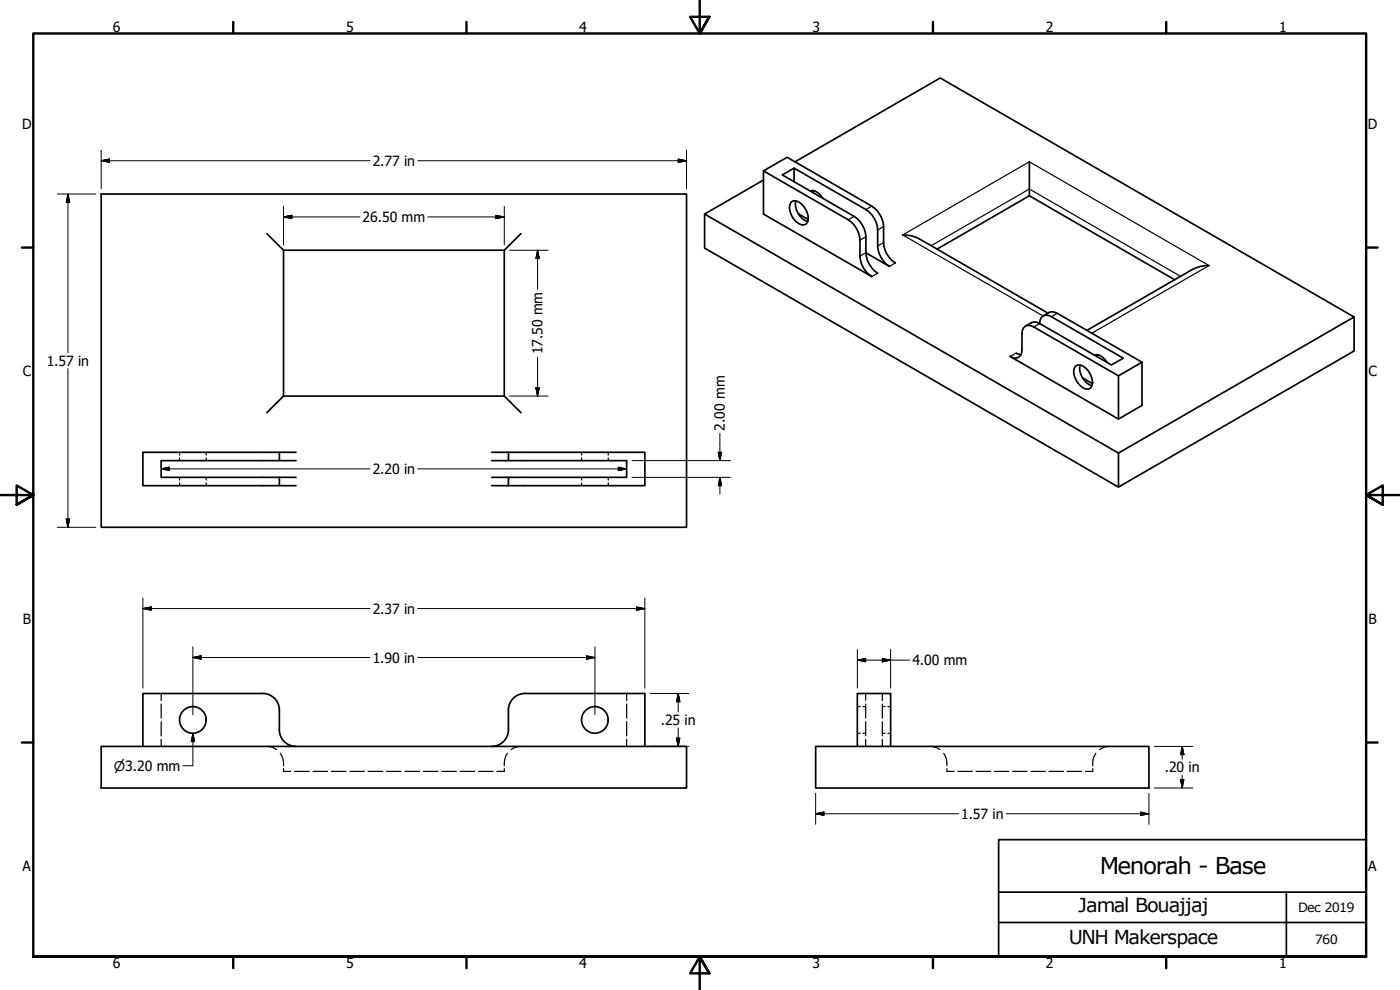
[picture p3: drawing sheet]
<svg xmlns="http://www.w3.org/2000/svg" width="420mm" height="297mm" viewBox="0 0 420 297" stroke-linecap="round" stroke-linejoin="round" font-family="sans-serif">
<!-- layer: Hidden (ANSI) -->
<g fill="none" stroke="#000" stroke-width=".36">
<path d="M53.9 135.7v.9M53.9 137.4v.8M61.9 135.7v.9M61.9 137.4v.8M174.5 135.7v.9M174.5 137.4v.8M182.5 135.7v.9M182.5 137.4v.8M53.9 143.2v.8M53.9 144.9v.8M61.9 143.2v.8M61.9 144.9v.8"/>
<path d="M174.5 143.2v.8M174.5 144.9v.8M182.5 143.2v.8M182.5 144.9v.8M48.4 208.1v2.1M48.4 211.3v4.2M48.4 216.5v4.3M188.1 208.1v2.1M188.1 211.3v4.2M188.1 216.5v4.3M257.3 212h.8M259 212h.8"/>
<path d="M259.8 208.1v2.1M259.8 211.3v4.2M259.8 216.5v4.3M264.8 208.1v2.1M264.8 211.3v4.2M264.8 216.5v4.3M264.8 212h.8M266.5 212h.8M48.4 221.8v2.2M80.1 224l1.1 .1 1.8 .8M84.1 226a5.3 5.3 0 0 1 1 3.8M85.1 230.6v.8h2.2"/>
<path d="M88.4 231.4h4.4M93.9 231.4h4.4M99.4 231.4h4.4M105 231.4h4.4M110.5 231.4h4.4M116 231.4h4.4M121.5 231.4h4.4M127 231.4h4.5M132.6 231.4h4.4M138.1 231.4h4.4M143.6 231.4h4.4M151.3 230.6v.8h-2.2"/>
<path d="M152.3 226a5.4 5.4 0 0 0-1 3.8M156.3 224l-1.1 .1-1.8 .8M188.1 221.8v2.2M257.3 220h.8M259 220h.8M259.8 221.8v2.2M264.8 221.8v2.2M264.8 220h.8M266.5 220h.8M279.2 224l1.1 .1 1.8 .8M283.2 226a5.3 5.3 0 0 1 1 3.8M284.2 230.6v.8h2.2"/>
<path d="M287.5 231.4h4.3M292.9 231.4h4.4M298.4 231.4h4.4M303.9 231.4h4.3M309.3 231.4h4.4M314.8 231.4h4.4M320.3 231.4h4.4M327.9 230.6v.8h-2.2M328.9 226a5.1 5.1 0 0 0-1 3.8M332.9 224l-1.1 .1-1.8 .8"/>
</g>
<!-- layer: Visible (ANSI) -->
<g fill="none" stroke="#000" stroke-width=".51">
<path d="M30.4 58.2h175.6v100h-175.6zM229.1 51.3v12.9l32.5 18.8a7.7 7.7 0 0 1-3.5-6.1v-4.8a7.7 7.7 0 0 0-3.5-6.2l-25.5-14.6 7.1-4.1 25.4 14.7a7.9 7.9 0 0 1 3.6 6.1v4.8a7.6 7.6 0 0 0 3.5 6.1M238.3 54.5v-4.1l21.6 12.5a7.9 7.9 0 0 1 3.5 6.1v4.8a7.9 7.9 0 0 0 3.5 6.1l-7-4.1M238.3 50.4l-3.5 2.1 21.5 12.4a7.9 7.9 0 0 1 3.6 6.1v4.8M238.6 48.6l43.6-25.2 124.2 71.7-70.7 40.8-124.2-71.7 17.6-10.2M243.1 57.3a2.87 2.87 0 0 1 3.2 1.3l.7 .9M244.1 57.2l-.1 .6M308.9 48.5v10.2l43.6 25.2M308.9 58.7l-27.7 16M80.1 70.1l5 5v43.7l-5 5M85.1 75.1h66.2M156.3 70.1l-5 5v43.7l5 5"/>
<path d="M211.5 64.2v10.2l124.2 71.7M237.4 60.6a2.34 2.34 0 0 1 3.2 .7 4.8 4.8 0 0 1 1.4 5.8 2.29 2.29 0 0 1-3.1-.6 4.9 4.9 0 0 1-1.5-5.9zM238.8 60.2a5.7 5.7 0 0 0 3.6 6.3M239.6 64.1l2.9 1.8M259.9 75.8a7.9 7.9 0 0 0 3.5 6.2M270.9 70.5a9.9 9.9 0 0 1 5 1.2l38.6 22.2M362.8 79.7a9.9 9.9 0 0 0-5 1.2l-31.6 18.2M312 97.1l-1.8-.5-2.5 1.2M312.5 95.3a2.2 2.2 0 0 1 3.1-.3l21.5 12.5-3.5 2-21.6-12.4zM313.1 94.8l2.5-1.3 1.7 .5 25.4 14.7-7 4.1-25.5-14.7a2.15 2.15 0 0 0-2.5-.3 2.15 2.15 0 0 0-1 2.3v4.8a2.15 2.15 0 0 1-1 2.3 2.15 2.15 0 0 1-2.5-.2l32.5 18.7 7-4v-13M406.4 95.1v10.2l-70.7 40.8v-10.2M85.1 118.8h66.2"/>
<path d="M304.9 105.9l1.5 .5M322.8 109.9a2.31 2.31 0 0 1 3.1 .6 4.8 4.8 0 0 1 1.4 5.9 2.26 2.26 0 0 1-3.1-.7 4.8 4.8 0 0 1-1.4-5.8zM324.1 109.5a5.6 5.6 0 0 0 3.6 6.2M324.9 113.4l3 1.7M328.4 106.6a2.83 2.83 0 0 1 3.2 1.2l.7 1M329.5 106.5l-.2 .6M335.7 112.8v12.9M83.8 138.2h-35.4v5h40.4M83.8 135.7h5M88.8 138.2h-5v-2.5h-40.9v10h40.9M147.6 138.2h5M147.6 135.7h5"/>
<path d="M83.8 143.2v2.5h5M147.6 145.7h45.9v-10h-40.9v2.5h35.5v5h-35.5v2.5M147.6 143.2h5M152.6 213.1a5 5 0 0 1 5-5h35.9v15.9M152.6 213.1v5.8a5 5 0 0 1-5 5.1M30.4 224h175.6v12.4h-175.6zM88.8 224a5 5 0 0 1-5-5.1v-5.8a5 5 0 0 0-5-5h-35.9v15.9M244.8 224h100v12.4h-100zM257.3 224v-15.9h10v15.9"/>
<circle cx="57.9" cy="216" r="4"/>
<circle cx="178.5" cy="216" r="4"/>
</g>
<!-- layer: Visible Narrow (ANSI) -->
<g fill="none" stroke="#000" stroke-width=".36">
<path d="M256.3 64.9l-1.7 1M259.9 75.8l-1.8 1.1M259.9 71l-1.8 1.1M261.6 61.9l-1.7 1M265.2 72.8l-1.8 1M265.2 68l-1.8 1M268.7 78.9l-1.8 1M279.4 73.7l29.5-17 45.4 26.2M263.4 82l-1.8 1M312 97.1l-1.8 1M313 94.8l-42.1-24.3 38-22 53.9 31.2-35.1 20.3M317.3 94l-1.7 1"/>
<path d="M304.9 105.9l-1.7 1.1"/>
</g>
<!-- layer: Border (ANSI) -->
<g fill="none" stroke="#000" stroke-width=".72">
<path d="M70 6.6v3.4M140 6.6v3.4M210 0v10l-2.9-5h5.8l-2.9 5 2.9-5M280 6.6v3.4M350 6.6v3.4M6.6 74.3h3.4M410 74.3h3.4M0 148.5h10l-5-2.8v5.7l5-2.9-5 2.9M420 148.5h-10l5-2.8v5.7l-5-2.9 5 2.9M6.6 222.8h3.4M410 222.8h3.4M10 287v-277h400v277h-400h400"/>
<path d="M70 287v3.5M140 287v3.5M212.9 292l-2.9-5 2.9 5h-5.8l2.9-5v10M280 287v3.5M350 287v3.5"/>
</g>
<!-- layer: Title (ANSI) -->
<path d="M299.7 251.9h110.3v35.1h-110.3zM299.7 276.8h110.3M299.7 267.7h110.3M386.1 267.7v19.3" fill="none" stroke="#000" stroke-width=".51"/>
<!-- layer: Dimension (ANSI) -->
<g fill="none" stroke="#000" stroke-width=".3">
<path d="M17.2 58.2h11.6M20.4 58.2l.5 2.5h-1zM20.4 58.2v47.6M30.4 48.2l2.5-.5v1zM30.4 48.2h80.6M30.4 45v11.6M125.4 48.2h80.6M203.5 47.7l2.5 .5-2.5 .5zM206 45v11.6M85.1 65.1l2.5-.5v1zM85.1 65.1h22.9M85.1 61.9v11.6"/>
<path d="M128.4 65.1h22.9M148.8 64.6l2.5 .5-2.5 .5zM151.3 61.9v11.6M152.9 75.1h11.6M161.3 75.1l.5 2.5h-1zM161.3 75.1v11.7M20.4 110.6v47.6M152.9 118.8h11.6M160.8 116.3h1l-.5 2.5zM161.3 107.2v11.6M189.7 138.2h29.5M215.6 135.7h1l-.6 2.5z"/>
<path d="M216 130v8.2M17.2 158.2h11.6M19.9 155.7h1l-.5 2.5zM48.4 140.7l2.4-.5v1zM48.4 140.7h62.6M125.4 140.7h62.7M185.6 140.2l2.5 .5-2.5 .5zM189.7 143.2h29.5M216 143.2l.6 2.5h-1zM216 143.2v5M42.9 179.4v27.1M193.5 179.4v27.1"/>
<path d="M42.9 182.6l2.5-.5v1zM42.9 182.6h68.1M57.9 197.3l2.5-.5v1zM57.9 197.3h53.1M57.9 194.1v20.3M125.4 197.3h53.1M125.4 182.6h68.1M176 196.8l2.5 .5-2.5 .5zM178.5 194.1v20.3M191.1 182.1l2.4 .5-2.4 .5zM257.3 198.1l2.5-.5v1zM257.3 198.1h15.7"/>
<path d="M257.3 194.9v11.6M264.8 197.6l2.5 .5-2.5 .5zM267.3 194.9v11.6M195.1 208.1h11.6M203.5 208.1l.5 2.5h-1zM203.5 208.1v5.5M203.5 218.4v5.6M57.9 220l.5 2.5h-1zM57.9 220v9.8h-3M195.1 224h11.6M203 221.5h1l-.5 2.5zM244.8 238v9.3"/>
<path d="M344.8 238v9.3M346.4 236.4h11.6M346.4 224h11.6M354.3 234h1l-.5 2.4zM354.8 224l.5 2.4h-1zM354.8 224v3.8M354.8 232.6v3.8M244.8 244.2l2.5-.5v1zM244.8 244.2h42.8M302 244.2h42.8M342.3 243.7l2.5 .5-2.5 .5z"/>
</g>
<g fill="#000" stroke="#000" stroke-width=".3">
<path d="M30.4 48.2l2.5-.5zM30.4 48.2l2.5-.5v1zM203.5 48.7l2.5-.5zM203.5 47.7l2.5 .5-2.5 .5zM20.4 58.2l.5 2.5zM20.4 58.2l.5 2.5h-1zM85.1 65.1l2.5-.5zM85.1 65.1l2.5-.5v1zM148.8 65.6l2.5-.5zM148.8 64.6l2.5 .5-2.5 .5zM161.3 75.1l.5 2.5zM161.3 75.1l.5 2.5h-1z"/>
<path d="M160.8 116.3l.5 2.5zM160.8 116.3h1l-.5 2.5zM215.6 135.7l.4 2.5zM215.6 135.7h1l-.6 2.5zM19.9 155.7l.5 2.5zM19.9 155.7h1l-.5 2.5zM48.4 140.7l2.4-.5zM48.4 140.7l2.4-.5v1zM185.6 141.2l2.5-.5zM185.6 140.2l2.5 .5-2.5 .5zM216 143.2l.6 2.5zM216 143.2l.6 2.5h-1z"/>
<path d="M42.9 182.6l2.5-.5zM42.9 182.6l2.5-.5v1zM57.9 197.3l2.5-.5zM57.9 197.3l2.5-.5v1zM176 197.8l2.5-.5zM176 196.8l2.5 .5-2.5 .5zM191.1 183.1l2.4-.5zM191.1 182.1l2.4 .5-2.4 .5zM257.3 198.1l2.5-.5zM257.3 198.1l2.5-.5v1zM264.8 198.6l2.5-.5zM264.8 197.6l2.5 .5-2.5 .5z"/>
<path d="M203.5 208.1l.5 2.5zM203.5 208.1l.5 2.5h-1zM57.9 220l.5 2.5zM57.9 220l.5 2.5h-1zM203 221.5l.5 2.5zM203 221.5h1l-.5 2.5zM354.3 234l.5 2.4zM354.3 234h1l-.5 2.4zM354.8 224l.5 2.4zM354.8 224l.5 2.4h-1zM244.8 244.2l2.5-.5zM244.8 244.2l2.5-.5v1z"/>
<path d="M342.3 244.7l2.5-.5zM342.3 243.7l2.5 .5-2.5 .5z"/>
</g>
<text font-size="6.9" x="330.1" y="262.1">Menorah - Base</text>
<g font-size="5.8">
<text x="323.6" y="273.7">Jamal Bouajjaj</text>
<text x="320.8" y="283.3">UNH Makerspace</text>
</g>
<g font-size="4.2">
<text x="33.9" y="9.6">6</text>
<text x="103.9" y="9.6">5</text>
<text x="173.9" y="9.6">4</text>
<text x="243.9" y="9.6">3</text>
<text x="313.9" y="9.6">2</text>
<text x="383.9" y="9.6">1</text>
<text x="6.6" y="38.7">D</text>
<text x="410.5" y="38.7">D</text>
<text x="111.8" y="49.8">2.77 in</text>
<text x="108.8" y="66.6">26.50 mm</text>
<text x="162.9" y="106.3" transform="rotate(-90 162.9 106.3)">17.50 mm</text>
<text x="6.8" y="112.9">C</text>
<text x="14" y="109.7">1.57 in</text>
<text x="410.7" y="112.9">C</text>
<text x="217.6" y="129.2" transform="rotate(-90 217.6 129.2)">2.00 mm</text>
<text x="111.8" y="142.2">2.20 in</text>
<text x="111.8" y="184.1">2.37 in</text>
<text x="6.8" y="187.2">B</text>
<text x="410.7" y="187.2">B</text>
<text x="111.8" y="198.8">1.90 in</text>
<text x="273.8" y="199.6">4.00 mm</text>
<text x="198.3" y="217.5">.25 in</text>
<text x="349.6" y="231.7">.20 in</text>
<text x="288.4" y="245.7">1.57 in</text>
<text x="6.8" y="261.4">A</text>
<text x="410.7" y="261.4">A</text>
<text x="33.9" y="290.5">6</text>
<text x="103.9" y="290.5">5</text>
<text x="173.9" y="290.5">4</text>
<text x="243.9" y="290.5">3</text>
<text x="313.9" y="290.5">2</text>
<text x="383.9" y="290.5">1</text>
</g>
<text font-size="4" x="34.2" y="231.2">⌀3.20 mm</text>
<g font-size="3.9">
<text x="389.6" y="273.6">Dec 2019</text>
<text x="394.6" y="283.4">760</text>
</g>
</svg>
